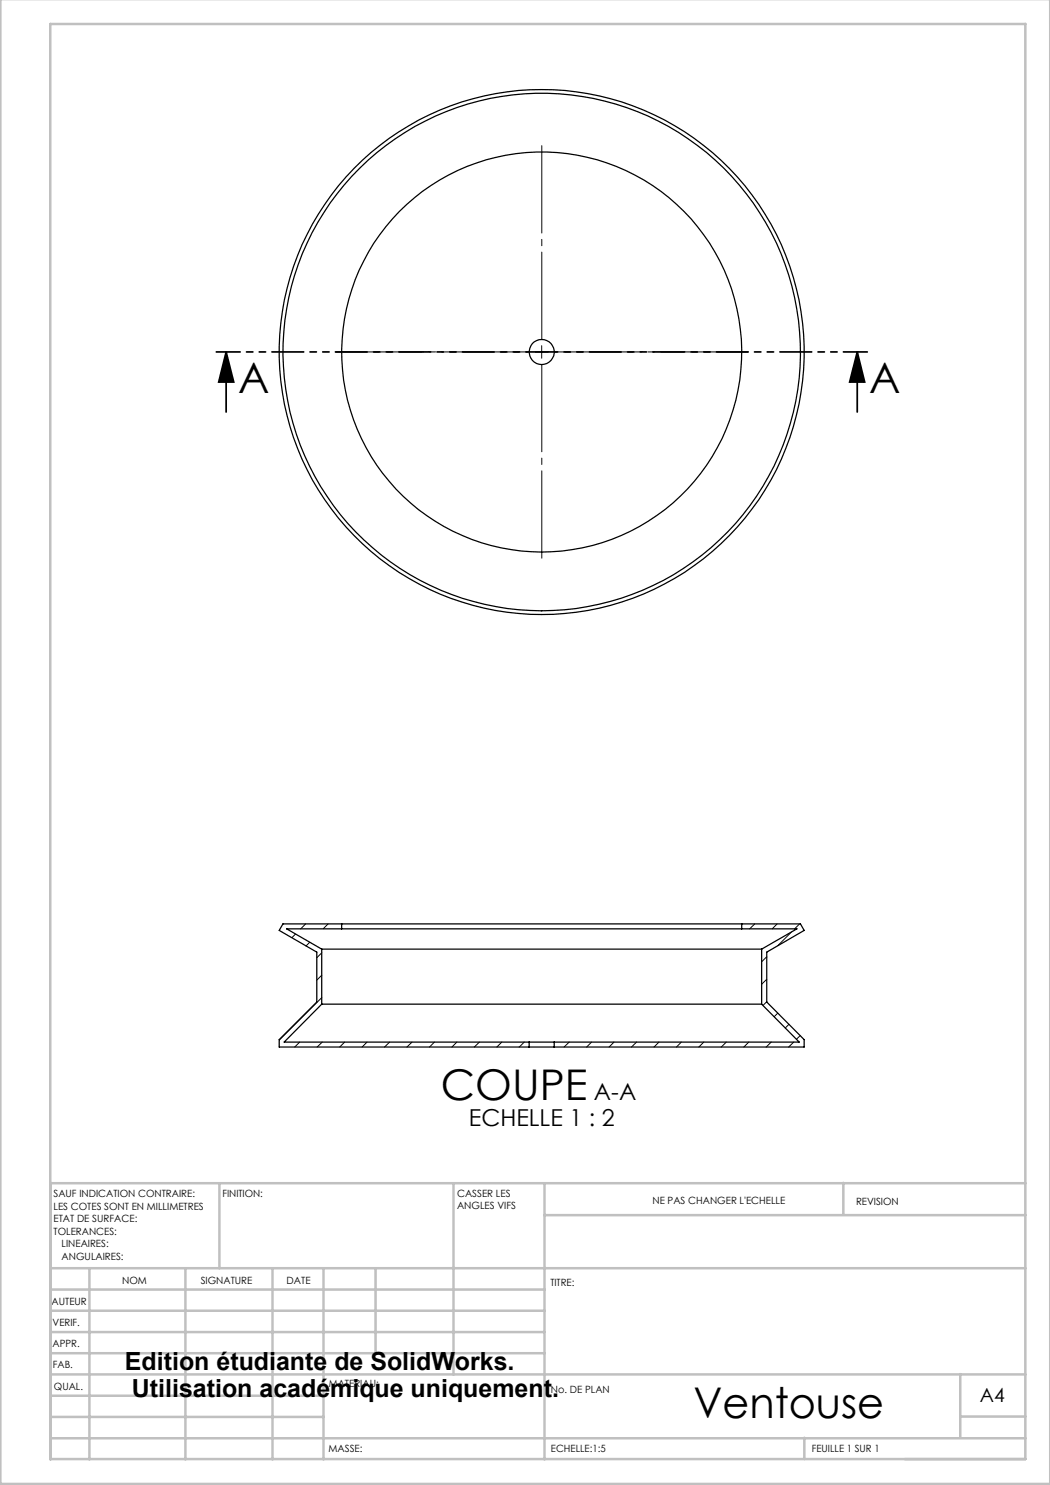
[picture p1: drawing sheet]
<svg xmlns="http://www.w3.org/2000/svg" width="210mm" height="297mm" viewBox="0 0 210 297" stroke-linecap="round" stroke-linejoin="round" font-family="sans-serif">
<path d="M45.2 70.4l1.5 6h-3zM45.2 70.4v12M171.4 70.4l1.5 6h-3zM171.4 70.4v12" fill="none" stroke="#000" stroke-width=".35"/>
<path d="M105.9 70.4h-38.8M108.4 67.9v-38.8M108.4 72.9v38.7M110.9 70.4h38.7" fill="none" stroke="#000" stroke-width=".2" stroke-dasharray="30.5 1.3 1.3 1.3" stroke-dashoffset="13"/>
<g fill="none" stroke="#000" stroke-width=".2">
<path d="M107.1 70.4h2.5M108.3 69.1v2.5M56.7 184.8l-.2 .1M59.1 186.8l-.7 .7M61.1 184.8l-1 1M61.9 188.5l-.7 .7M64.3 190.6l-.9 1M64.3 195l-.9 1M64.3 199.5l-8.5 8.5M65.6 184.8l-1 1M151 184.8l-1.1 1M153.4 191.3l-1.1 1.1"/>
<path d="M153.4 195.9l-1.1 .9M155.4 184.8l-1 1M158.3 186.4l-2.7 2.7M159.9 184.8l-1 1M59.9 208.4l-1 1M64.5 208.4l-1.1 1M68.9 208.4l-1 1M73.4 208.4l-1 1M77.9 208.4l-1 1M82.4 208.4l-1 1M86.9 208.4l-1 1M91.4 208.4l-1 1"/>
<path d="M95.9 208.4l-1 1M100.4 208.4l-1 1M104.8 208.4l-.9 1M113.8 208.4l-1 1M118.3 208.4l-1 1M122.8 208.4l-1 1M127.3 208.4l-1 1M131.8 208.4l-1 1M136.3 208.4l-1 1M140.8 208.4l-1 1M145.3 208.4l-1 1M149.8 208.4l-1 1"/>
<path d="M153.4 200.3l-.8 .8M154.2 208.4l-1 1M155.5 202.6l-.7 .7M157.8 204.9l-.7 .7M158.8 208.4l-1.1 1M160.1 207.1l-.8 .8"/>
</g>
<path d="M173.5 70.4h-130.2" fill="none" stroke="#000" stroke-width=".35" stroke-dasharray="6.3 1.3 1.3 1.3 1.3 1.3" stroke-dashoffset="1.6"/>
<g fill="none" stroke="#c0c0c0" stroke-width=".5">
<path d="M.1 -.1v296.9h209.9v-296.9M10.1 4.8h195v287h-195zM43.9 236.6v17M90.7 236.6v38.3M108.9 236.6v55.3M168.7 236.6v6.3M205.1 236.6h-195v55.3M10.1 253.6h195M10.1 257.9h98.8M17.9 253.6v38.3M37.1 253.6v38.3M54.5 253.6v38.3"/>
<path d="M64.7 253.6v38.3M75.1 253.6v17M108.9 243h96.2M10.1 270.6h98.8M10.1 266.4h98.8M10.1 262.1h98.8M10.1 279.1h54.6M10.1 274.9h195M192.1 274.8v12.7M10.1 287.7h195M10.1 283.4h54.6M160.9 287.5v4.3"/>
<path d="M192.1 283.3h13"/>
</g>
<path d="M171.4 70.4l1.5 6h-3zM45.2 70.4l1.5 6h-3z" fill="#000"/>
<g fill="none" stroke="#000" stroke-width=".25">
<path d="M64.3 189.8h88M64.3 189.8v11M68.3 184.8h80M68.3 185.8h80M68.3 184.8h-11.7l-.8 1.3 7.6 4.3v10l-7.6 7.5v1.5h50M68.3 185.8h-11l7 4M68.3 184.8v1M148.3 184.8h11.8l.7 1.3-7.4 4.3v10l7.4 7.5v1.5h-50M148.3 185.8h11.1l-7.1 4M148.3 184.8v1M152.3 189.8v11M64.3 200.8h88"/>
<path d="M64.3 200.8l-7.5 7.6h49M105.8 209.4h5M105.8 208.4h5M105.8 208.4v1M110.8 208.4v1M152.3 200.8l7.5 7.6h-49"/>
<circle cx="108.3" cy="70.4" r="40"/>
<circle cx="108.3" cy="70.4" r="2.5"/>
<circle cx="108.3" cy="70.4" r="51.7"/>
<circle cx="108.3" cy="70.4" r="52.5"/>
</g>
<g font-size="8.5">
<text x="47.6" y="78.7">A</text>
<text x="173.8" y="78.7">A</text>
<text x="88.2" y="219.9">COUPE</text>
<text x="138.7" y="283.5">Ventouse</text>
</g>
<g font-size="5">
<text x="25" y="274">Edition étudiante de SolidWorks.</text>
<text x="26.4" y="279.5">Utilisation académique uniquement.</text>
</g>
<g font-size="4.7">
<text x="118.8" y="219.9">A-A</text>
<text x="93.8" y="225.3">ECHELLE 1 : 2</text>
</g>
<text font-size="3.9" x="196" y="280.4">A4</text>
<g font-size="2">
<text x="10.7" y="239.5">SAUF INDICATION CONTRAIRE:</text>
<text x="44.5" y="239.5">FINITION:</text>
<text x="91.4" y="239.4">CASSER LES</text>
<text x="10.7" y="242">LES COTES SONT EN MILLIMETRES</text>
<text x="10.7" y="244.5">ETAT DE SURFACE:</text>
<text x="91.4" y="241.9">ANGLES VIFS</text>
<text x="130.5" y="240.8">NE PAS CHANGER L'ECHELLE</text>
<text x="171.2" y="241">REVISION</text>
<text x="10.7" y="247">TOLERANCES:</text>
<text x="12.3" y="249.5">LINEAIRES:</text>
<text x="12.3" y="252">ANGULAIRES:</text>
<text x="24.4" y="256.9">NOM</text>
<text x="40.1" y="256.8">SIGNATURE</text>
<text x="57.3" y="256.8">DATE</text>
<text x="110.1" y="257.1">TITRE:</text>
<text x="10.3" y="260.9">AUTEUR</text>
<text x="10.5" y="269.3">APPR.</text>
<text x="10.5" y="265.2">VERIF.</text>
<text x="10.6" y="273.6">FAB.</text>
<text x="10.8" y="278">QUAL.</text>
<text x="65.8" y="277.4">MATERIAU:</text>
<text x="110.2" y="278.5">No. DE PLAN</text>
<text x="65.7" y="290.4">MASSE:</text>
<text x="110.2" y="290.5">ECHELLE:1:5</text>
<text x="162.4" y="290.4">FEUILLE 1 SUR 1</text>
</g>
</svg>
